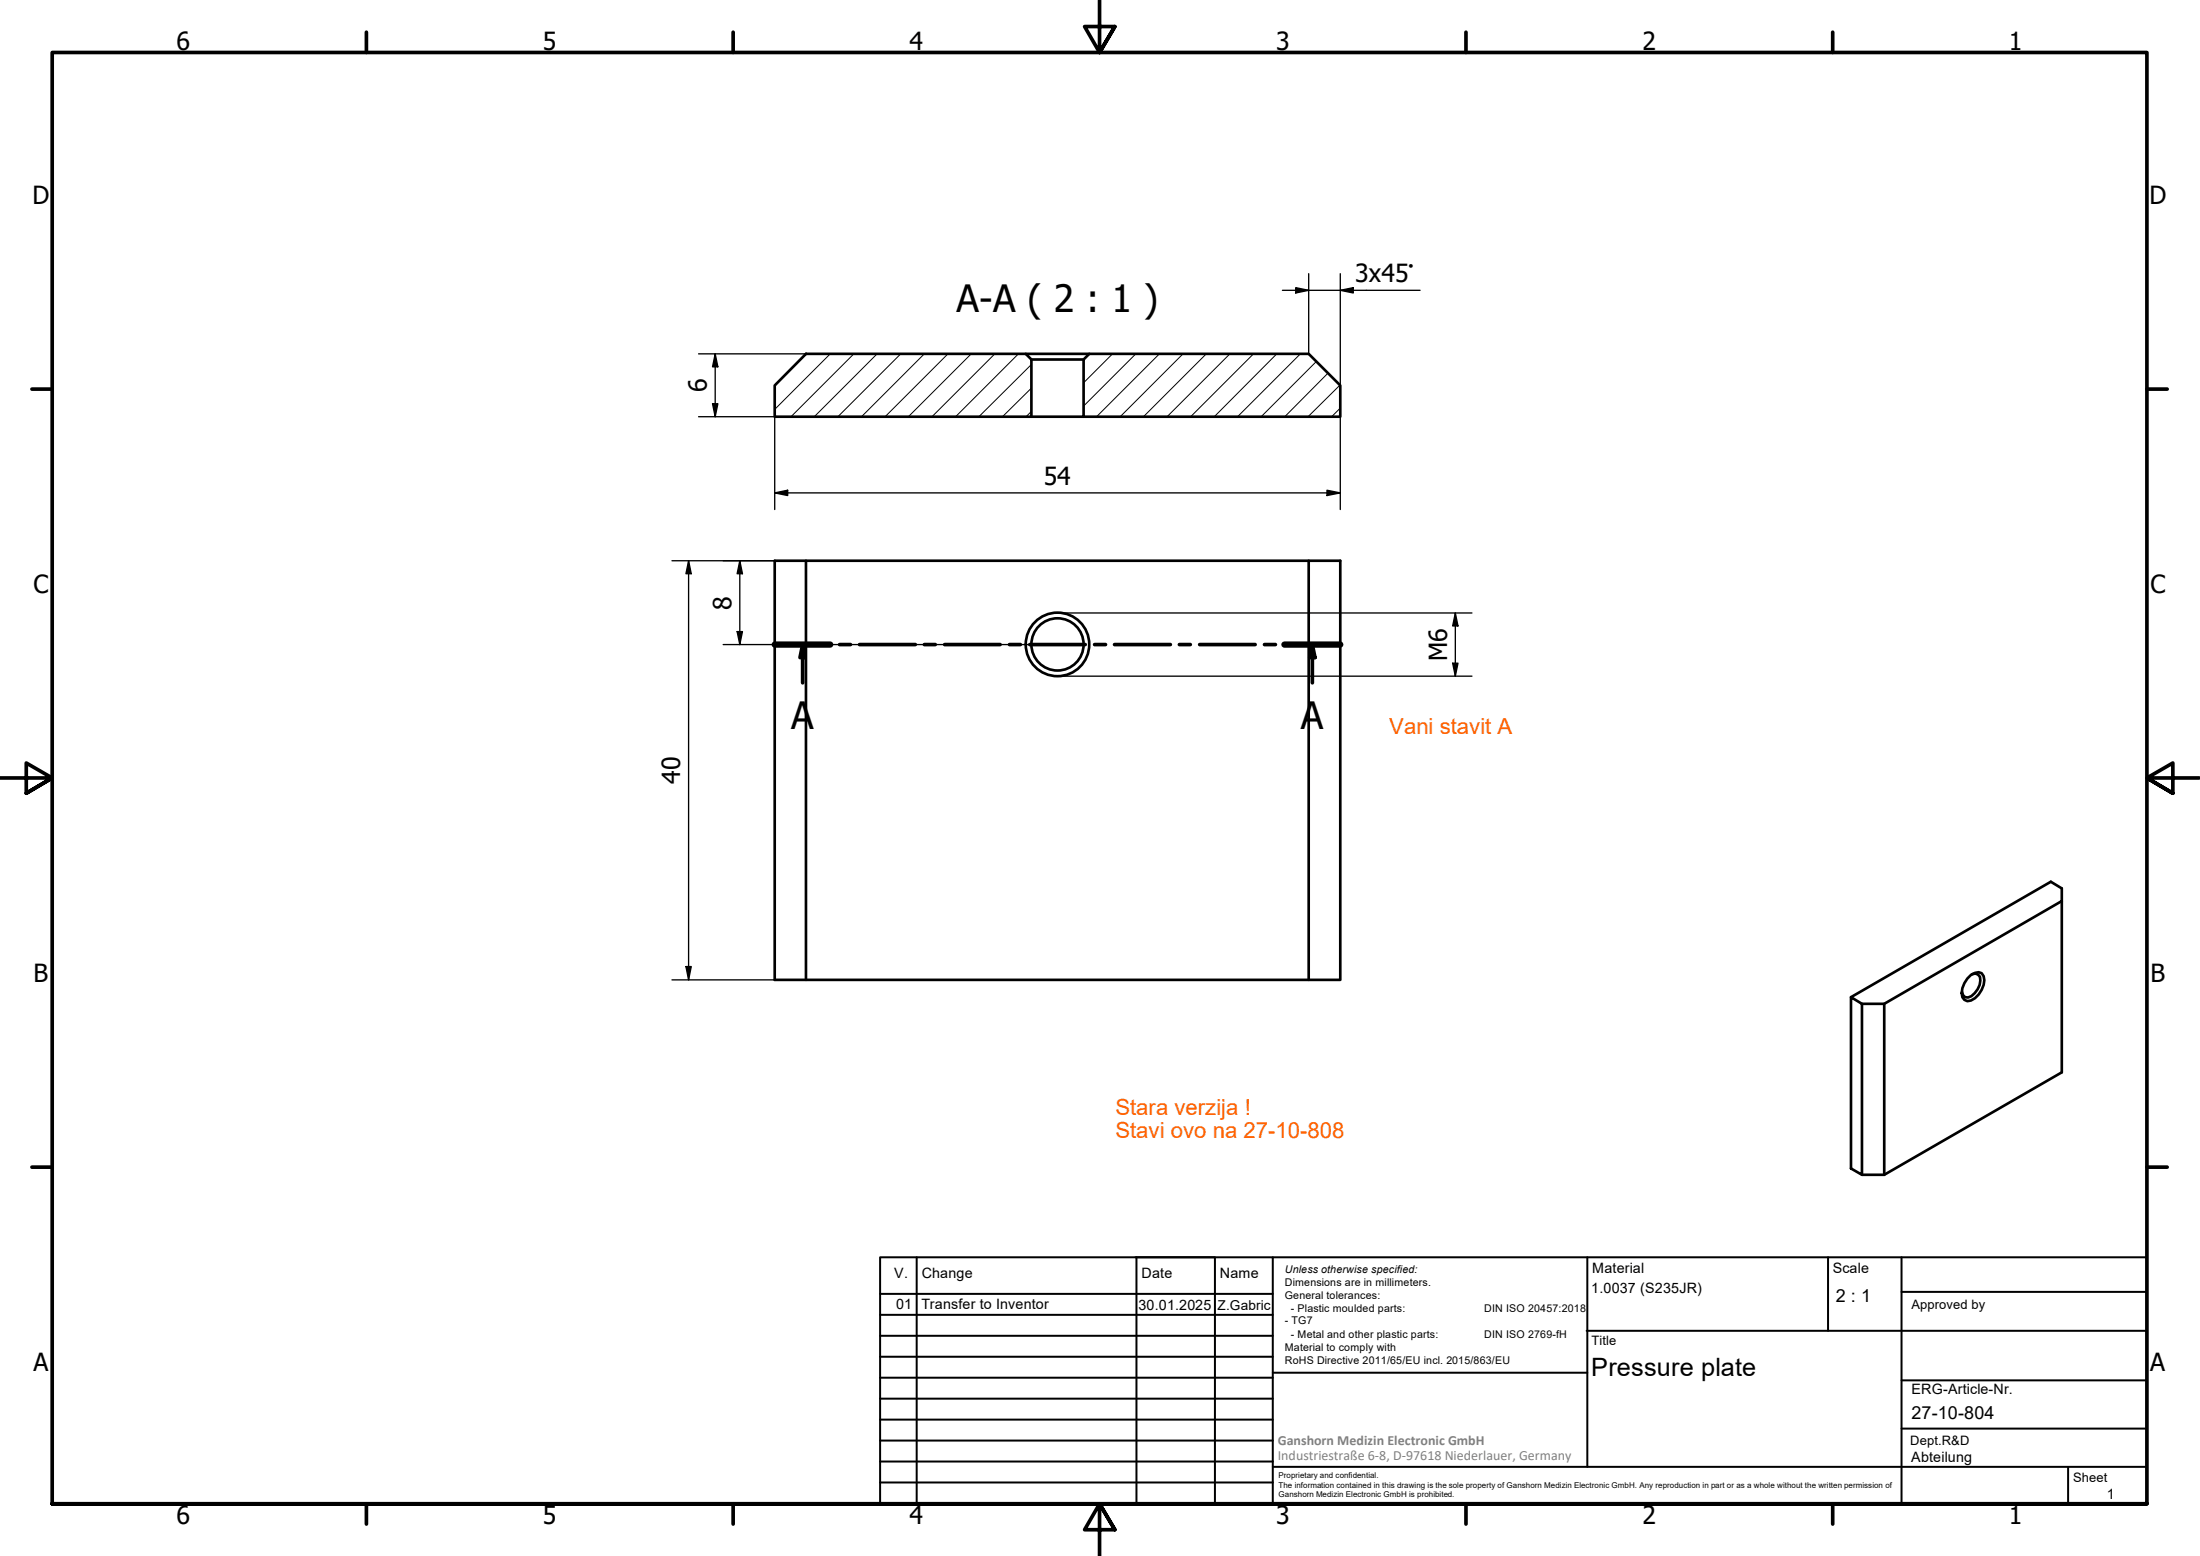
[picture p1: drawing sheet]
<svg xmlns="http://www.w3.org/2000/svg" width="420mm" height="297mm" viewBox="0 0 420 297" stroke-linecap="round" stroke-linejoin="round" font-family="sans-serif">
<!-- layer: Hatch (ISO) -->
<g fill="none" stroke="#000" stroke-width=".19">
<path d="M154.1 67.5l-6.1 6.1M158.6 67.5l-10.6 10.7M163.1 67.5l-12 12.1M167.5 67.5l-12 12.1M172 67.5l-12 12.1M176.5 67.5l-12 12.1M181 67.5l-12 12.1M185.5 67.5l-12 12.1M190 67.5l-12 12.1M194.5 67.5l-12 12.1M197 78.5l-1 1.1M197 69.6l-10.1 10"/>
<path d="M197 74.1l-5.5 5.5M212.5 67.5l-5.6 5.6M216.9 67.5l-10 10M221.4 67.5l-12 12.1M225.9 67.5l-12 12.1M230.4 67.5l-12 12.1M234.9 67.5l-12 12.1M239.4 67.5l-12 12.1M243.8 67.5l-11.9 12.1M248.3 67.5l-12 12.1M251.4 69l-10.5 10.6M253.6 71.2l-8.2 8.4"/>
<path d="M255.9 73.5l-6.1 6.1M256 77.9l-1.7 1.7"/>
</g>
<!-- layer: Visible (ISO) -->
<g fill="none" stroke="#000" stroke-width=".51">
<path d="M153.9 67.5h42l1.1 1.1v11h-49v-6zM195.9 67.5h12.1M197 68.6h9.9M197 79.6h9.9v-11l1.1-1.1h41.9l6.1 6.1v6h-49.1M148 107h108v80.1h-108zM153.9 107v80.1M249.9 107v80.1M393.8 172v32.7l-33.9 19.6h-4.3M353.5 190.4l38.2-22.1 2.1 1.3v2.4l-33.9 19.6h-4.3M353.5 190.4l2.1 1.2v32.7l-2.1-1.2zM359.9 191.6v32.7M375.7 186.8a2.3 2.3 0 0 1 2.8-1 2.68 2.68 0 0 1 0 3.2 3.5 3.5 0 0 1-2.8 2.1l-.5-.2a2.65 2.65 0 0 1 0-3.2z"/>
<path d="M376.6 186l.7-.1 .5 .1 .3 .5a3.7 3.7 0 0 1-2.2 3.9h-.6l-.4-.4-.2-.7"/>
<circle cx="202" cy="123" r="5"/>
<circle cx="202" cy="123" r="6.1"/>
</g>
<!-- layer: Section Line (ISO) -->
<g fill="none" stroke="#000" stroke-width=".7">
<path d="M148 123h10.6M153.3 123v7.4M153.3 123l.4 2.5h-.9zM160.3 123h2.1M164.1 123h10.7M176.5 123h2.1M180.4 123h10.6M192.8 123h2.1M196.7 123h10.6M209 123h2.1M212.9 123h10.6M225.2 123h2.1"/>
<path d="M229.1 123h10.6M241.5 123h2.1M245.3 123h10.7M250.6 123v7.4M250.6 123l.5 2.5h-1z"/>
</g>
<path d="M148 123h10.6M245.3 123h10.7" fill="none" stroke="#000" stroke-width="1.2"/>
<path d="M153.3 123l.4 2.5h-.9zM250.6 123l.5 2.5h-1z" fill="#000"/>
<!-- layer: Border (ISO) -->
<g fill="none" stroke="#000" stroke-width=".7">
<path d="M70 6.1v3.9M140 6.1v3.9M210 0v10l-2.9-4.9h5.8l-2.9 4.9 2.9-4.9M280 6.1v3.9M350 6.1v3.9M6.1 74.3h3.9M410 74.3h3.9M0 148.5h10l-5-2.8v5.7l5-2.9-5 2.9M420 148.5h-10l5-2.8v5.7l-5-2.9 5 2.9M6.1 222.8h3.9M410 222.8h3.9M10 287.1v-277.1h400v277.1h-400h400"/>
<path d="M70 287.1v3.8M140 287.1v3.8M212.9 292l-2.9-4.9 2.9 4.9h-5.8l2.9-4.9v9.9M280 287.1v3.8M350 287.1v3.8"/>
</g>
<!-- layer: TitleBlock -->
<g fill="none" stroke="#000" stroke-width=".38">
<path d="M168.1 251h75M168.1 247h75M168.1 255h75M168.1 259h75M175.1 240v47M216.9 240h15M217 240v47M232 240v47M243.1 240.1v46.9h-75v-47h241.9v47.1h-167M303 254h107M303.1 240v40M349.1 240v14"/>
<path d="M363.2 240v47.1M363.2 246.6h46.8M168.1 271h75M168.1 263h75M168.1 267h75M168.1 275h75M168.1 279h75M243.1 262.1h60M363.2 272.7h46.8M363.2 263.5h46.8M168.1 283h75M216.9 287h15"/>
<path d="M243.1 280h166.9M395 280.1v7"/>
</g>
<!-- layer: Dimension (ISO) -->
<g fill="none" stroke="#000" stroke-width=".25">
<path d="M244.9 55.4h26.3M247.5 54.9l2.4 .5-2.4 .5zM249.9 52.2v15.3M256 55.4l2.4-.5v1zM256 52.2v21.4M133.4 79.6h14.6v17.7M133.4 67.5h20.5M136.1 77.1h1l-.5 2.5zM136.6 67.5v12.1M136.6 67.5l.5 2.5h-1zM256 79.6v17.7M148 94.1l2.4-.5v1z"/>
<path d="M148 94.1h108M253.4 93.6l2.6 .5-2.6 .5zM128.3 107h25.6M131.5 107v80.1M131.5 107l.5 2.5h-1zM141.3 107v16M141.3 107l.5 2.5h-1zM201.9 117h79.2M277.9 117v12.1M277.9 117l.5 2.5h-1zM138.1 123h63.8M140.8 120.6h1l-.5 2.4z"/>
<path d="M201.9 129.1h79.2M277.4 126.6h1l-.5 2.5zM128.3 187.1h25.6M131 184.5h1l-.5 2.6z"/>
</g>
<path d="M247.5 54.9l2.4 .5-2.4 .5zM256 55.4l2.4-.5v1zM136.1 77.1h1l-.5 2.5zM136.6 67.5l.5 2.5h-1zM148 94.1l2.4-.5v1zM253.4 93.6l2.6 .5-2.6 .5zM131.5 107l.5 2.5h-1zM141.3 107l.5 2.5h-1zM277.9 117l.5 2.5h-1zM140.8 120.6h1l-.5 2.4zM277.4 126.6h1l-.5 2.5zM131 184.5h1l-.5 2.6z" fill="#000"/>
<g font-size="7.2">
<text x="182.7" y="59.6">A-A ( 2 : 1 )</text>
<text x="151.1" y="139.1">A</text>
<text x="248.4" y="139.1">A</text>
</g>
<g font-size="4.8">
<text x="33.7" y="9.6">6</text>
<text x="103.7" y="9.6">5</text>
<text x="173.7" y="9.6">4</text>
<text x="243.7" y="9.6">3</text>
<text x="313.7" y="9.6">2</text>
<text x="383.7" y="9.6">1</text>
<text x="6.2" y="38.9">D</text>
<text x="410.5" y="38.9">D</text>
<text x="258.8" y="53.8">3x45°</text>
<text x="135" y="74.9" transform="rotate(-90 135 74.9)">6</text>
<text x="199.3" y="92.5">54</text>
<text x="6.4" y="113.1">C</text>
<text x="410.7" y="113.1">C</text>
<text x="139.7" y="116.4" transform="rotate(-90 139.7 116.4)">8</text>
<text x="276.4" y="126.2" transform="rotate(-90 276.4 126.2)">M6</text>
<text x="129.9" y="149.7" transform="rotate(-90 129.9 149.7)">40</text>
<text x="6.4" y="187.4">B</text>
<text x="410.7" y="187.4">B</text>
<text x="6.4" y="261.7">A</text>
<text x="303.9" y="262.6">Pressure plate</text>
<text x="410.7" y="261.7">A</text>
<text x="33.7" y="290.9">6</text>
<text x="103.7" y="290.9">5</text>
<text x="173.7" y="290.9">4</text>
<text x="243.7" y="290.9">3</text>
<text x="313.7" y="290.9">2</text>
<text x="383.7" y="290.9">1</text>
</g>
<text font-size="4.2" fill="#ff6200" x="265.3" y="140.2">Vani stavit A</text>
<g font-size="4.2" fill="#ff6100">
<text x="213" y="212.9">Stara verzija !</text>
<text x="213" y="217.1">Stavi ovo na 27-10-808</text>
</g>
<g font-size="3.4">
<text x="350.6" y="248.5">2 : 1</text>
<text x="365.1" y="270.9">27-10-804</text>
</g>
<g font-size="2.7">
<text x="170.8" y="244">V.</text>
<text x="176" y="244">Change</text>
<text x="218" y="244">Date</text>
<text x="233" y="244">Name</text>
<text x="304.1" y="243">Material</text>
<text x="350" y="243.1">Scale</text>
<text x="171.1" y="249.9">01</text>
<text x="176" y="249.9">Transfer to Inventor</text>
<text x="217.4" y="250">30.01.2025</text>
<text x="303.9" y="246.8">1.0037 (S235JR)</text>
<text x="365.1" y="266.1">ERG-Article-Nr.</text>
<text x="365" y="279">Abteilung</text>
<text x="402.3" y="286.2">1</text>
</g>
<g font-size="2.7" fill="#808080">
<text x="244" y="275.8">Ganshorn Medizin Electronic GmbH</text>
<text x="244" y="278.7">Industriestraße 6-8, D-97618 Niederlauer, Germany</text>
</g>
<text font-size="2.6" x="232.5" y="250">Z.Gabric</text>
<g font-size="2.5">
<text x="365.1" y="249.9">Approved by</text>
<text x="304" y="256.8">Title</text>
<text x="364.8" y="275.8">Dept.R&amp;D</text>
<text x="395.9" y="282.9">Sheet</text>
</g>
<g font-size="2">
<text x="245.4" y="242.9">Unless otherwise specified:</text>
<text x="245.4" y="245.4">Dimensions are in millimeters.</text>
<text x="245.4" y="247.9">General tolerances:</text>
<text x="246.5" y="250.4">- Plastic moulded parts:</text>
<text x="283.5" y="250.4">DIN ISO 20457:2018</text>
<text x="245.4" y="252.8">- TG7</text>
<text x="245.4" y="257.9">Material to comply with</text>
<text x="246.5" y="255.4">- Metal and other plastic parts:</text>
<text x="283.5" y="255.4">DIN ISO 2769-fH</text>
<text x="245.4" y="260.3">RoHS Directive 2011/65/EU incl. 2015/863/EU</text>
</g>
<g font-size="1.5">
<text x="244.2" y="282.2">Proprietary and confidential.</text>
<text x="244.2" y="284">The information contained in this drawing is the sole property of Ganshorn Medizin Electronic GmbH. Any reproduction in part or as a whole without the written permission of</text>
<text x="244.2" y="285.8">Ganshorn Medizin Electronic GmbH is prohibited.</text>
</g>
</svg>
